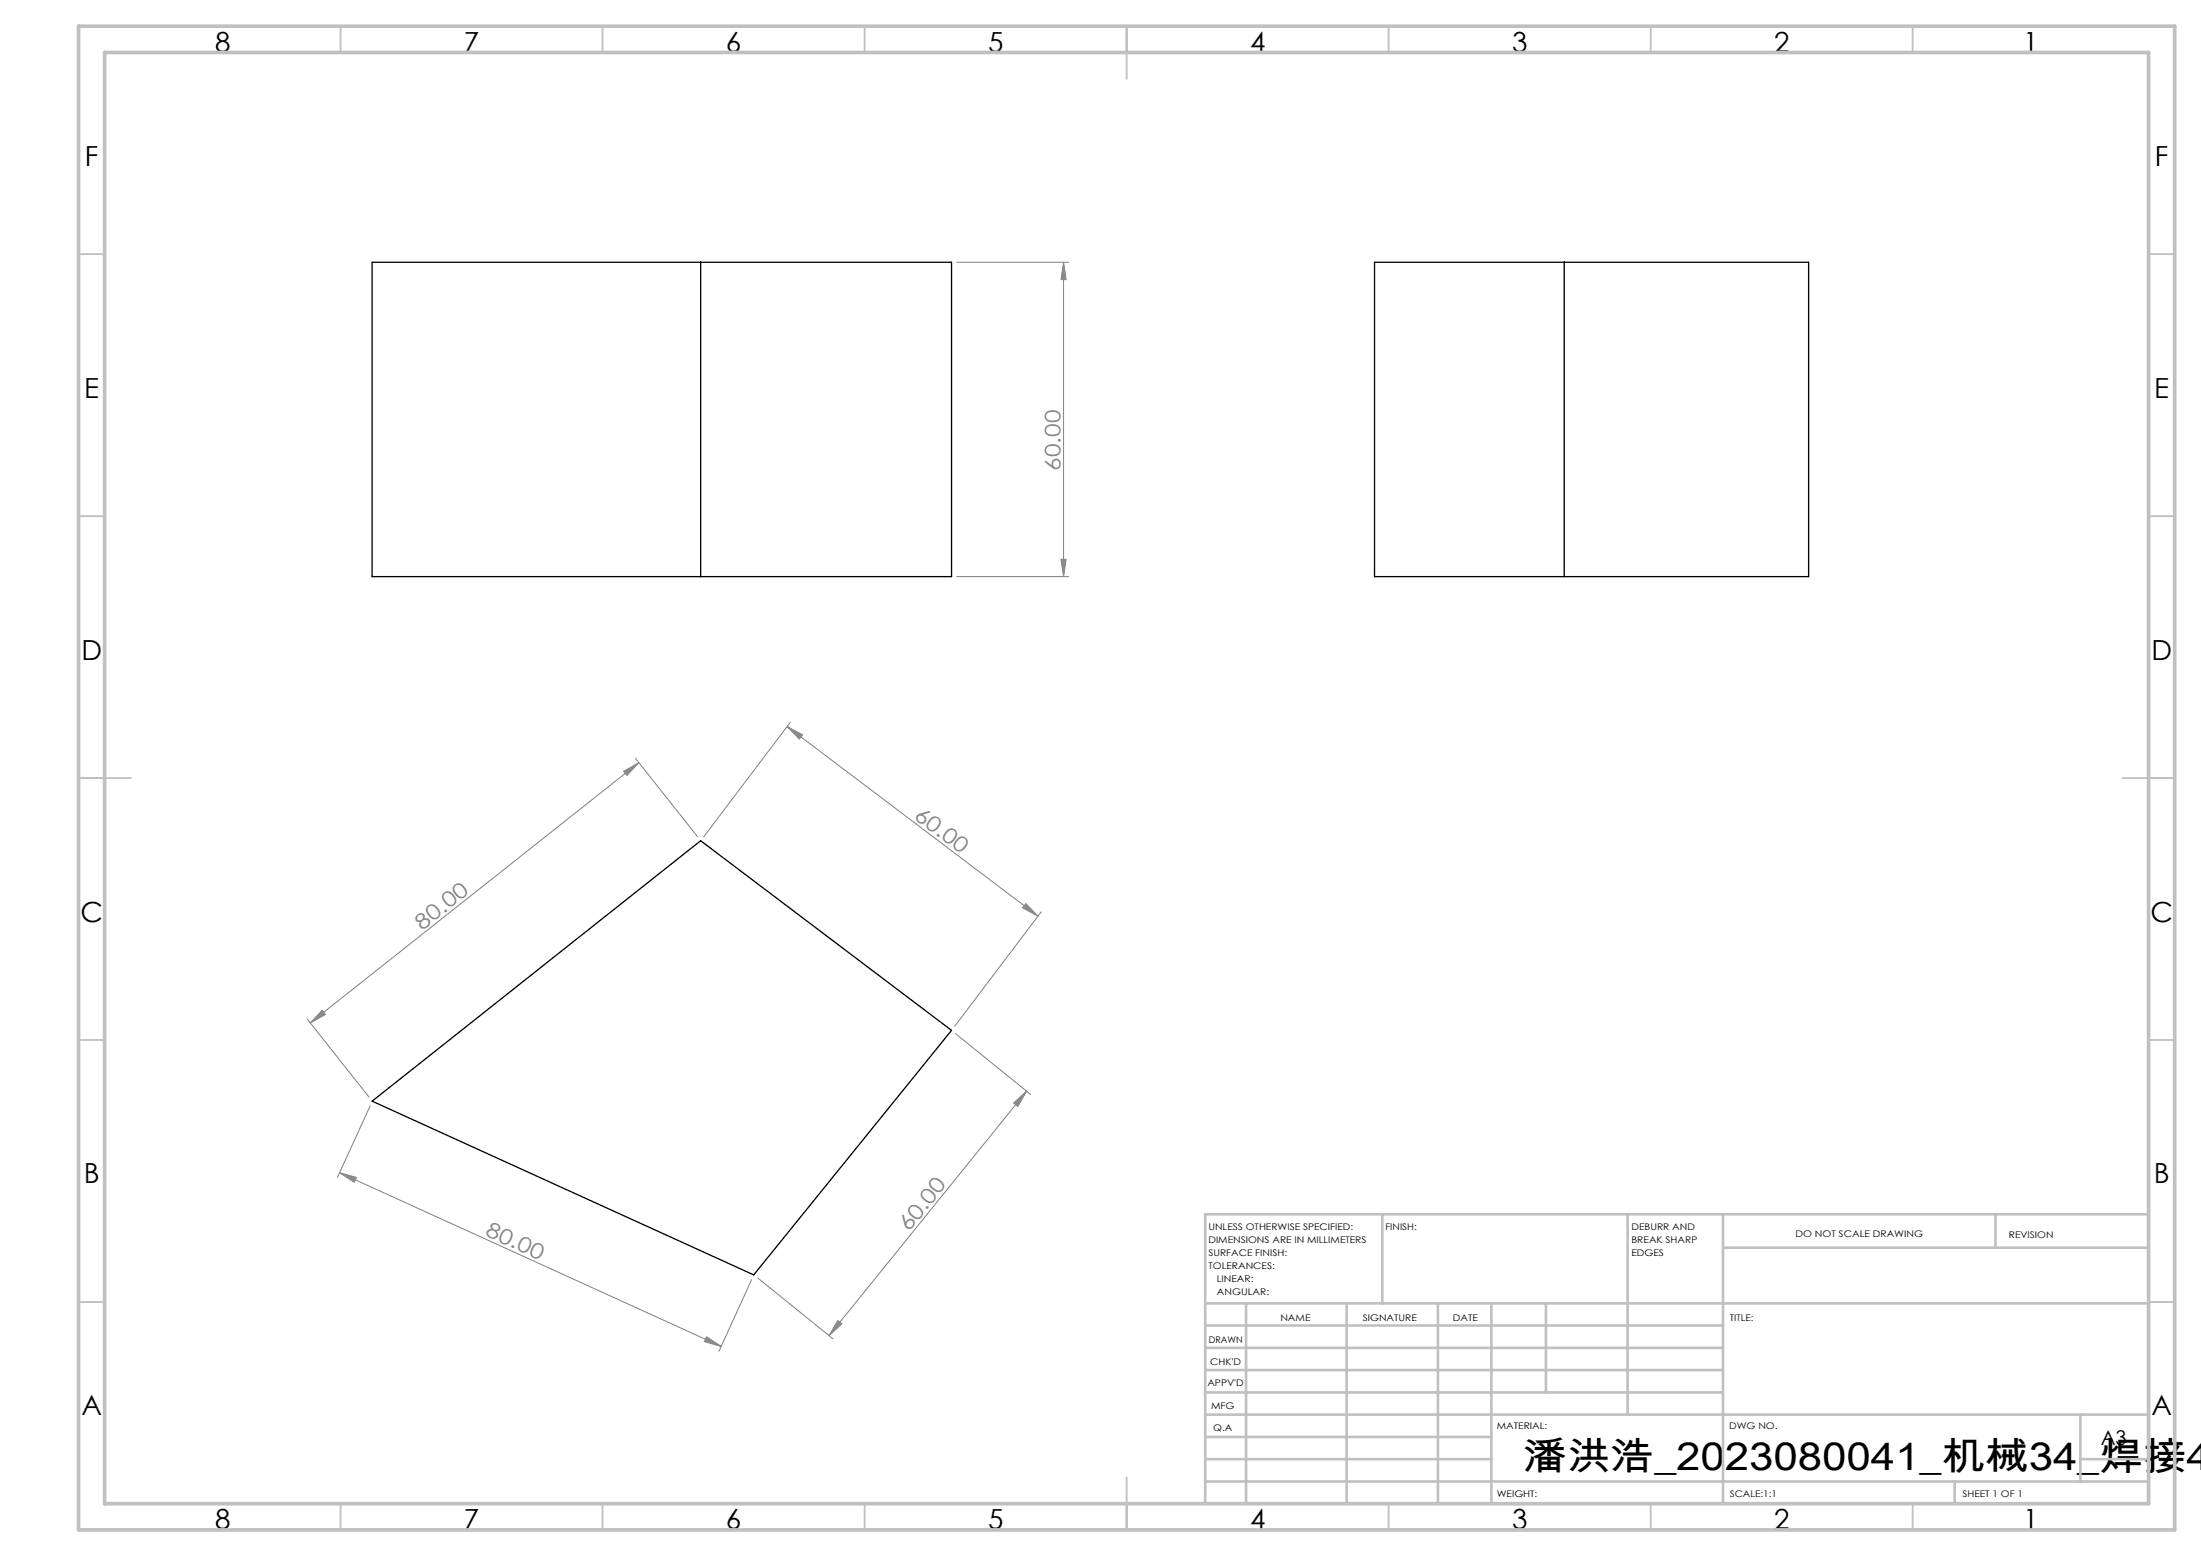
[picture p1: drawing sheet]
<svg xmlns="http://www.w3.org/2000/svg" width="420mm" height="297mm" viewBox="0 0 420 297" stroke-linecap="round" stroke-linejoin="round" font-family="sans-serif">
<path d="M71 50.1h110.6v60h-110.6zM133.7 50.1v60M262.3 50.1h82.8v60h-82.8zM298.5 50.1v60M71 210.2l62.7-49.7 47.9 36.2-37.8 46.6z" fill="none" stroke="#000" stroke-width=".25"/>
<g fill="none" stroke="#808080" stroke-width=".19">
<path d="M182.6 50.1h21.3M203 50.1l.4 3.3h-.9zM203 50.1v60M182.6 110.1h21.3M202.5 106.7h.9l-.4 3.4zM150.2 138.7l2.9 1.6-.6 .8zM150.2 138.7l47.9 36.2M150.8 137.9l-16.5 21.8M119 147.2l2.9-1.6-2.3 2.4zM121.3 144.8l11.8 14.9M121.9 145.6l-62.7 49.7M195.8 172.5l2.3 2.4-3-1.6z"/>
<path d="M198.7 174.1l-16.5 21.8M58.6 194.5l11.8 14.9M61.5 192.8l.6 .8-2.9 1.7zM182.4 197.3l14.3 11.6M70.6 211.1l-6.2 13.7M193.4 210.5l2.5-2.2-1.7 2.9zM195.9 208.3l-37.7 46.6M64.8 223.8l3.2 1-.4 .9zM64.8 223.8l72.8 33.2M134.8 255.2l2.8 1.8-3.2-.9zM143.4 244.2l-6.2 13.7M144.6 243.9l14.4 11.6"/>
<path d="M159.9 252.1l.8 .6-2.5 2.2z"/>
</g>
<g fill="none" stroke="#c0c0c0" stroke-width=".35">
<path d="M65 5v5M115 5v5M165 5v5M215 5v10M265 5v5M315 5v5M365 5v5M15 48.5h5M410 48.5h5M15 98.5h5M410 98.5h5M15 148.5h10"/>
<path d="M405 148.5h10M15 198.5h5M410 198.5h5M15 248.5h5M410 248.5h5M65 287v5M115 287v5M165 287v5M215 282v10M265 287v5M315 287v5M365 287v5"/>
</g>
<g fill="none" stroke="#c0c0c0" stroke-width=".5">
<path d="M263.8 231.8v17M310.6 231.8v38.2M328.8 231.8v55.2M328.8 238.2h81.2M380.8 231.8v6.4M410 231.8h-180v55.2M230 248.8h180M230 257.3h98.8M230 253h98.8M237.8 248.8v38.2M257 248.8v38.2M274.4 248.8v38.2"/>
<path d="M284.6 248.8v38.2M295 248.8v17M230 265.8h98.8M230 261.5h98.8M230 278.5h54.6M230 274.3h54.6M230 270h180M397 278.5h13M397 270v12.8M230 282.8h180M373 282.8v4.2"/>
</g>
<path d="M15 5h400v287h-400zM20 10h390v277h-390z" fill="none" stroke="#c0c0c0" stroke-width=".7"/>
<g fill="#808080">
<path d="M134.8 255.2l2.8 1.8-3.2-.9zM64.8 223.8l3.2 1-.4 .9z"/>
<path d="M61.5 192.8l.6 .8-2.9 1.7zM119 147.2l2.9-1.6-2.3 2.4z"/>
<path d="M193.4 210.5l2.5-2.2-1.7 2.9zM159.9 252.1l.8 .6-2.5 2.2z"/>
<path d="M203 50.1l.4 3.3h-.9zM202.5 106.7h.9l-.4 3.4z"/>
<path d="M150.2 138.7l2.9 1.6-.6 .8zM195.8 172.5l2.3 2.4-3-1.6z"/>
</g>
<text font-size="7.4" x="290.7" y="280.5">潘洪浩_2023080041_机械34_焊接4</text>
<g font-size="5.3">
<text x="41" y="9.9">8</text>
<text x="88.5" y="9.9">7</text>
<text x="138.5" y="9.9">6</text>
<text x="188.5" y="9.9">5</text>
<text x="238.5" y="9.9">4</text>
<text x="288.5" y="9.9">3</text>
<text x="338.5" y="9.9">2</text>
<text x="386" y="9.9">1</text>
<text x="16.2" y="31.6">F</text>
<text x="411.2" y="31.6">F</text>
<text x="16.1" y="75.9">E</text>
<text x="411.1" y="75.9">E</text>
<text x="15.5" y="125.9">D</text>
<text x="410.5" y="125.9">D</text>
<text x="15.4" y="175.9">C</text>
<text x="410.4" y="175.9">C</text>
<text x="16" y="225.9">B</text>
<text x="411" y="225.9">B</text>
<text x="15.5" y="270.1">A</text>
<text x="410.5" y="270.1">A</text>
<text x="41" y="291.9">8</text>
<text x="88.5" y="291.9">7</text>
<text x="138.5" y="291.9">6</text>
<text x="188.5" y="291.9">5</text>
<text x="238.5" y="291.9">4</text>
<text x="288.5" y="291.9">3</text>
<text x="338.5" y="291.9">2</text>
<text x="386" y="291.9">1</text>
</g>
<g font-size="4.1" fill="#808080">
<text x="202.4" y="89.9" transform="rotate(-90 202.4 89.9)">60.00</text>
<text x="174.2" y="156.1" transform="rotate(37 174.2 156.1)">60.00</text>
<text x="80.6" y="177.6" transform="rotate(-38 80.6 177.6)">80.00</text>
<text x="92.5" y="235.8" transform="rotate(24 92.5 235.8)">80.00</text>
<text x="173.4" y="235.2" transform="rotate(-51 173.4 235.2)">60.00</text>
</g>
<text font-size="3.9" x="400.9" y="275.8">A3</text>
<g font-size="1.7">
<text x="230.6" y="234.8">UNLESS OTHERWISE SPECIFIED:</text>
<text x="230.6" y="237.3">DIMENSIONS ARE IN MILLIMETERS</text>
<text x="230.6" y="239.8">SURFACE FINISH:</text>
<text x="264.4" y="234.8">FINISH:</text>
<text x="311.3" y="234.7">DEBURR AND</text>
<text x="311.3" y="237.2">BREAK SHARP</text>
<text x="311.3" y="239.7">EDGES</text>
<text x="342.6" y="236.2">DO NOT SCALE DRAWING</text>
<text x="383.3" y="236.4">REVISION</text>
<text x="230.6" y="242.3">TOLERANCES:</text>
<text x="232.2" y="244.8">LINEAR:</text>
<text x="232.2" y="247.3">ANGULAR:</text>
<text x="230.6" y="256.3">DRAWN</text>
<text x="244.3" y="252.2">NAME</text>
<text x="260" y="252.1">SIGNATURE</text>
<text x="277.2" y="252.1">DATE</text>
<text x="330.1" y="252.1">TITLE:</text>
<text x="230.9" y="260.5">CHK'D</text>
<text x="230.4" y="264.6">APPV'D</text>
<text x="231.1" y="269">MFG</text>
<text x="231.5" y="273.2">Q.A</text>
<text x="285.6" y="272.7">MATERIAL:</text>
<text x="330" y="272.7">DWG NO.</text>
<text x="285.6" y="285.7">WEIGHT:</text>
<text x="330.1" y="285.8">SCALE:1:1</text>
<text x="374.5" y="285.8">SHEET 1 OF 1</text>
</g>
</svg>
